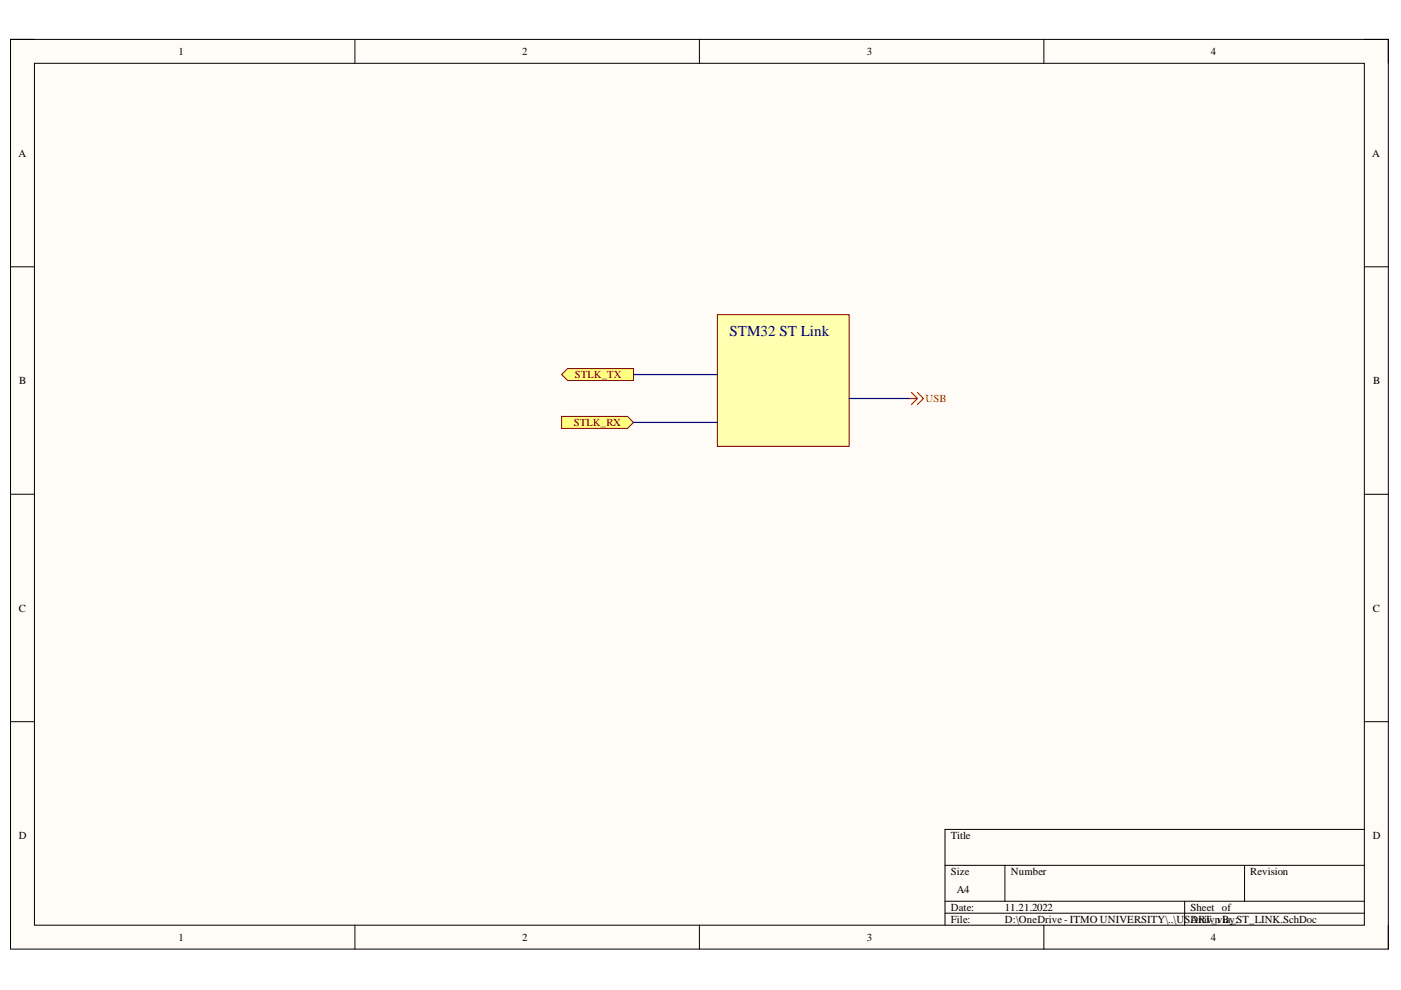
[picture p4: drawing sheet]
<svg xmlns="http://www.w3.org/2000/svg" width="297mm" height="210mm" viewBox="0 0 297 210" stroke-linecap="round" stroke-linejoin="round" font-family="sans-serif">
<path d="M2.2 8.4h292.2v192.8h-292.2z" fill-rule="evenodd" fill="#fffcf8"/>
<path d="M2.2 8.4h292.2v192.8h-292.2z" fill="none" stroke="#000" stroke-width=".21"/>
<path d="M7.3 13.4h282v182.8h-282z" fill-rule="evenodd" fill="#fffcf8"/>
<g fill="none" stroke="#000" stroke-width=".21">
<path d="M2.2 8.3h5.1M7.3 13.4h282v182.8h-282zM75.3 8.3v5.1M148.3 8.3v5.1M221.3 8.4v5M289.3 8.4h5.1v5M2.2 56.6h5.1M289.3 56.6h5.1M2.2 104.8h5.1M289.3 104.8h5.1M2.2 153h5.1M289.3 153h5.1"/>
<path d="M289.3 175.9h-88.9v20.3M75.3 196.2v5M148.3 196.2v5M200.4 183.5h88.9M200.4 191.1h88.9M200.4 193.6h88.9M213.1 183.5v7.6M221.3 196.2v5M251.2 191.1v5.1M263.9 183.5v7.6M294.4 196.2v5"/>
</g>
<path d="M152.1 66.7h27.9v27.9h-27.9z" fill-rule="evenodd" fill="#ffffb0"/>
<path d="M152.1 66.7h27.9v27.9h-27.9z" fill="none" stroke="#800000" stroke-width=".21"/>
<path d="M119.1 88.3h13.9l1.3 1.3-1.3 1.2h-13.9z" fill-rule="evenodd" fill="#ffff80"/>
<path d="M119.1 88.3h13.9l1.3 1.3-1.3 1.2h-13.9z" fill="none" stroke="#800000" stroke-width=".21"/>
<path d="M119.1 79.4l1.2-1.3h14v2.6h-14z" fill-rule="evenodd" fill="#ffff80"/>
<path d="M119.1 79.4l1.2-1.3h14v2.6h-14z" fill="none" stroke="#800000" stroke-width=".21"/>
<path d="M192.7 84.5h1.8M193.2 83.2l1.3 1.3M194.5 84.5l-1.3 1.3M194.5 83.2l1.3 1.3-1.3 1.3" fill="none" stroke="#f00" stroke-width=".25"/>
<path d="M134.3 79.4h17.8M134.3 89.6h17.8M180 84.5h12.7" fill="none" stroke="#000080" stroke-width=".25"/>
<text font-size="3.2" fill="#000080" x="154.6" y="71.1">STM32 ST Link</text>
<g font-size="2.3">
<text x="37.9" y="11.7">1</text>
<text x="110.7" y="11.7">2</text>
<text x="183.8" y="11.7">3</text>
<text x="256.7" y="11.7">4</text>
<text x="3.9" y="33.3">A</text>
<text x="290.9" y="33.3">A</text>
<text x="4.1" y="81.4">B</text>
<text x="291.1" y="81.4">B</text>
<text x="4" y="129.7">C</text>
<text x="291" y="129.7">C</text>
<text x="4" y="177.9">D</text>
<text x="201.6" y="177.9">Title</text>
<text x="291" y="177.9">D</text>
<text x="201.6" y="185.5">Size</text>
<text x="214.3" y="185.5">Number</text>
<text x="265.1" y="185.5">Revision</text>
<text x="202.8" y="189.3">A4</text>
<text x="201.6" y="193.1">Date:</text>
<text x="201.6" y="195.7">File:</text>
<text x="213.1" y="193.1">11.21.2022</text>
<text x="213.1" y="195.7">D:\OneDrive - ITMO UNIVERSITY\..\USArawn ia_ST_LINK.SchDoc</text>
<text x="252.4" y="193.1">Sheet of</text>
<text x="252.4" y="195.7">DRT_vBy:</text>
<text x="37.9" y="199.5">1</text>
<text x="110.7" y="199.5">2</text>
<text x="183.8" y="199.5">3</text>
<text x="256.7" y="199.5">4</text>
</g>
<g font-size="2.3" fill="#800000">
<text x="121.8" y="80.2">STLK_TX</text>
<text x="121.7" y="90.4">STLK_RX</text>
</g>
<text font-size="2.3" fill="#f00" x="196.2" y="85.2">USB</text>
</svg>
